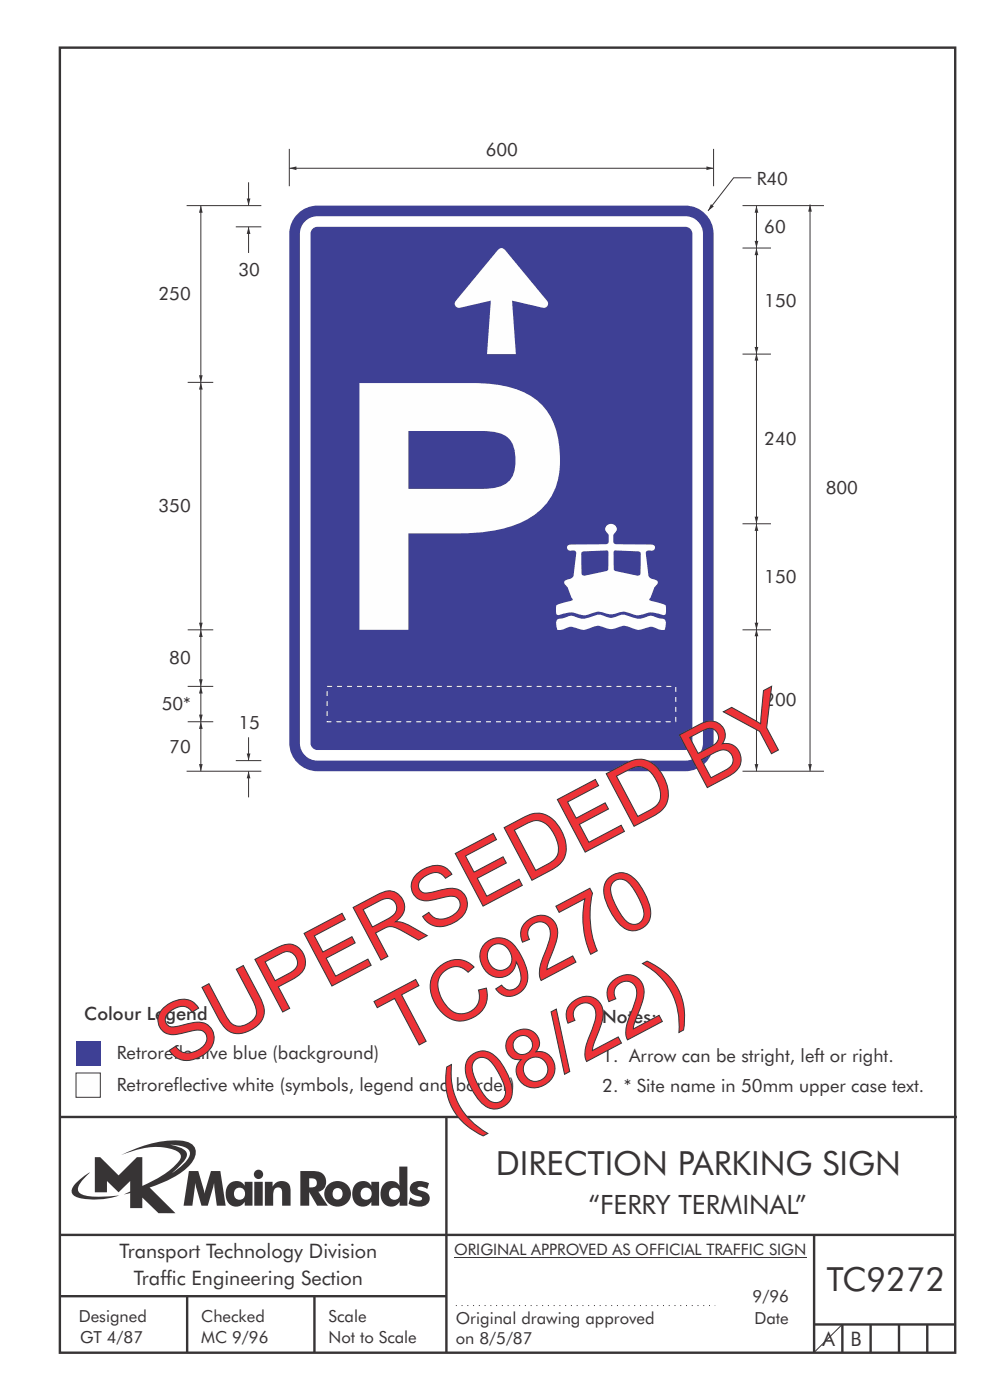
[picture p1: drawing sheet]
<svg xmlns="http://www.w3.org/2000/svg" width="210mm" height="297mm" viewBox="0 0 210 297" stroke-linecap="round" stroke-linejoin="round" font-family="sans-serif">
<g fill="none" stroke="#373435" stroke-width=".51">
<path d="M12.7 10.1h189.9v276.9h-189.9zM12.7 237h190.3M94.7 236.9v50.1M12.7 262h190M12.7 275h82M39.7 275v12M66.7 275v12M172.7 262v25M172.7 281h30M178.7 281v6M184.7 281v6M190.7 281v6"/>
<path d="M196.7 281v6"/>
</g>
<path d="M96.7 277h55" fill="none" stroke="#373435" stroke-width=".21" stroke-dasharray=".2 1" stroke-linecap="butt"/>
<path d="M36.1 242.9a5.8 5.8 0 0 1 3.9 1 1.58 1.58 0 0 1-.2 2.1l-1.1 1.2-2.3 1.7 .9-.8a6.5 6.5 0 0 0 2.4-3.2 2.43 2.43 0 0 0-2.3-1.7zM20.1 245.5v7.5h2.6v-2.4l2.5 2.4 2.4-2.4v2.2l-1.3 .6 1.3-.3v3.2h2.6v-2.2l3.4 3.3h3.6l-5.5-5.4a20.1 20.1 0 0 0 8.7-5 3.1 3.1 0 0 0 .8-3.8 3.8 3.8 0 0 0-3.1-1.2 25.1 25.1 0 0 0-12.4 3.1 16.1 16.1 0 0 1 11.1-1.2 1.56 1.56 0 0 1 1.5 2 17.9 17.9 0 0 1-8.1 5.7v-6.1h-1.2l-3.8 3.9-3.9-3.9zM16.2 250.9a1.82 1.82 0 0 0-.6 2.7 9.9 9.9 0 0 0 5.8 .9l1.9-.3 2-.6a22.2 22.2 0 0 1-7.7-.1 1.33 1.33 0 0 1-.8-2.2l1-1.2 1.3-1.4-1.4 .9zM65.6 250a1.13 1.13 0 0 1 1.2 .2 1.13 1.13 0 0 1 .4 1.2 1.26 1.26 0 0 1-1.6 .5zM63.7 248.5v7.3h1.9v-2.9l1.7 2.9h2.2l-2-3a2.25 2.25 0 0 0 1.6-2.6 2.25 2.25 0 0 0-2.6-1.7zM68.9 253.3a2.8 2.8 0 0 0 5.6 0 2.8 2.8 0 0 0-5.6 0zM71 252.3a1.15 1.15 0 0 1 1.7 1 1.15 1.15 0 0 1-1.7 1 1.46 1.46 0 0 1 0-2zM75.5 251.1a3.2 3.2 0 0 0 .4 4.7 2.13 2.13 0 0 0 2.9-.8v.8h1.6v-5.1h-1.6v.9a2.07 2.07 0 0 0-3.3-.5zM76.9 252.2a1.23 1.23 0 0 1 1.7 .3 1.23 1.23 0 0 1-.2 1.7 1.23 1.23 0 0 1-1.7-.1 1.55 1.55 0 0 1 .2-1.9zM84.7 247.5l.1 4.1a2.16 2.16 0 0 0-2.4-1 2.16 2.16 0 0 0-1.6 2 2.52 2.52 0 0 0 2.7 3.4 2.11 2.11 0 0 0 1.3-1v.8h1.6v-8.3zM82.9 252.2a1.24 1.24 0 0 1 1.9 1.1 1.24 1.24 0 0 1-1.9 1 1.47 1.47 0 0 1 0-2.1zM87.5 251a1.52 1.52 0 0 0-.5 1.7 1.52 1.52 0 0 0 1.5 1 .82 .82 0 0 1 1 .8 2.07 2.07 0 0 1-2.5-.5l-.3 1.4a3.8 3.8 0 0 0 3.9 .1 1.56 1.56 0 0 0 .5-1.7 1.56 1.56 0 0 0-1.4-1.1 1.25 1.25 0 0 1-1.1-.6 1.21 1.21 0 0 1 1.7-.1l.3 .3 .4-1.3a3.7 3.7 0 0 0-3.5 0zM40.1 248.5l-1.2 7.3h1.9l.6-4.8 1.3 4.8h1.4l1.3-4.8 .6 4.8h1.9l-1.2-7.3h-1.9l-1.4 4.7-1.3-4.7zM48.7 251.1a3.2 3.2 0 0 0 .4 4.7 2.13 2.13 0 0 0 2.8-.8v.8h1.7v-5.1h-1.7v.9a2.07 2.07 0 0 0-3.2-.5zM50.1 252.2a1.23 1.23 0 0 1 1.6 .3 1.23 1.23 0 0 1-.2 1.7 1.23 1.23 0 0 1-1.7-.1 1.55 1.55 0 0 1 .3-1.9zM53.9 250.7v5.1h1.8v-5.1zM53.8 249.2a1 1 0 0 0 2 0 1 1 0 0 0-2 0zM56.2 250.7v5.1h1.7a5.4 5.4 0 0 1 .4-3.6 .91 .91 0 0 1 1.1-.2 .91 .91 0 0 1 .4 1.1v2.7h1.8v-2.9a2 2 0 0 0-1.3-2.3 2 2 0 0 0-2.5 1.2v-1.1z" fill-rule="evenodd" fill="#373435"/>
<path d="M61.4 35.7h90M96.3 266.7h74.7M178.7 281l-6 5.9" fill="none" stroke="#373435" stroke-width=".21"/>
<g fill="#373435">
<path d="M61.4 35.7l1.5-.4v.8z"/>
<path d="M149.9 35.3l1.5 .4-1.5 .4z"/>
</g>
<path d="M61.4 31.6v7.9M151.4 31.6v7.9M160.5 133.5v30.1" fill="none" stroke="#373435" stroke-width=".21"/>
<g fill="#373435">
<path d="M160.5 133.5l.4 1.5h-.8z"/>
<path d="M160.1 162.1h.8l-.4 1.5z"/>
</g>
<path d="M160.5 111.1v22.5" fill="none" stroke="#373435" stroke-width=".21"/>
<g fill="#373435">
<path d="M160.5 111.1l.4 1.5h-.8z"/>
<path d="M160.1 132.1h.8l-.4 1.5z"/>
</g>
<path d="M160.5 75v36.1" fill="none" stroke="#373435" stroke-width=".21"/>
<g fill="#373435">
<path d="M160.5 75l.4 1.5h-.8z"/>
<path d="M160.1 109.6h.8l-.4 1.5z"/>
</g>
<path d="M160.5 52.6v22.5" fill="none" stroke="#373435" stroke-width=".21"/>
<g fill="#373435">
<path d="M160.5 52.6l.4 1.5h-.8z"/>
<path d="M160.1 73.6h.8l-.4 1.5z"/>
</g>
<path d="M160.5 43.6v9" fill="none" stroke="#373435" stroke-width=".21"/>
<g fill="#373435">
<path d="M160.5 43.6l.4 1.5h-.8z"/>
<path d="M160.1 51.1h.8l-.4 1.5z"/>
</g>
<path d="M159.4 37.7h-3.8l-5.4 7M157.5 52.6h6M157.5 43.6h17.3M157.5 75.1h6M157.5 111.1h6M157.5 133.6h6M157.5 163.6h17.3" fill="none" stroke="#373435" stroke-width=".21"/>
<path d="M150.8 43.3l.6 .5-1.2 .9z" fill="#373435"/>
<path d="M63.1 45.4a6 6 0 0 1 4.2-1.8h78.1a6 6 0 0 1 6 6v108.1a6 6 0 0 1-6 5.9h-78.1a6 6 0 0 1-5.9-5.9v-108.1a5.9 5.9 0 0 1 1.7-4.2zM64.7 47a3.7 3.7 0 0 1 2.6-1.1h78.1a3.7 3.7 0 0 1 3.7 3.7v108.1a3.7 3.7 0 0 1-3.7 3.7h-78.1a3.7 3.7 0 0 1-3.7-3.7v-108.1a3.7 3.7 0 0 1 1.1-2.6zM66.5 48.4l.8-.3h78.1a1.47 1.47 0 0 1 1.5 1.5v108.1a1.47 1.47 0 0 1-1.5 1.4h-78.1a1.47 1.47 0 0 1-1.4-1.4v-108.1v-.5z" fill-rule="evenodd" fill="#3e4095"/>
<path d="M76.2 81.3h24a24 24 0 0 1 12.5 2.8 13.2 13.2 0 0 1 5.9 10.1 17.6 17.6 0 0 1-1.6 11.1 15.8 15.8 0 0 1-10.6 6.9l-3.2 .6-3 .3-13.6 .1v20.4h-10.4zM86.6 91.4v12.3h15.6a7.7 7.7 0 0 0 5.8-1.7 6.8 6.8 0 0 0 1.3-5.4 4.8 4.8 0 0 0-4.5-5l-2.6-.2z" fill-rule="evenodd" fill="#fefefe"/>
<path d="M69.4 145.6h74v7.5h-74z" fill="none" stroke="#fefefe" stroke-width=".21" stroke-dasharray="1.1 1.1" stroke-linecap="butt"/>
<path d="M105.6 53a.9 .9 0 0 1 1.5 0l8.9 10.8a.9 .9 0 0 1 .2 1.1 .9 .9 0 0 1-1 .4l-6.6-1.5 .8 11.3h-6.1l.8-11.3-6.5 1.5a.9 .9 0 0 1-1-.4 .9 .9 0 0 1 .1-1.1z" fill-rule="evenodd" fill="#fefefe"/>
<path d="M171.8 43.4v120.2" fill="none" stroke="#373435" stroke-width=".21"/>
<g fill="#373435">
<path d="M171.8 43.4l.4 1.5h-.8z"/>
<path d="M171.4 162.1h.8l-.4 1.5z"/>
</g>
<path d="M39.6 43.6h15.8M50 48.1h5.4M39.8 81.1h5.4M39.8 133.6h5.4M39.8 153.1h5.4M39.8 145.6h5.4M39.6 163.6h15.8M50 161.4h5.4M52.7 163.6v5.6" fill="none" stroke="#373435" stroke-width=".21"/>
<path d="M52.7 163.6l.4 1.5h-.8z" fill="#373435"/>
<path d="M52.7 48.1v5.6" fill="none" stroke="#373435" stroke-width=".21"/>
<path d="M52.7 48.1l.4 1.5h-.8z" fill="#373435"/>
<path d="M52.7 156.4v5" fill="none" stroke="#373435" stroke-width=".21"/>
<path d="M52.3 159.9h.8l-.4 1.5z" fill="#373435"/>
<path d="M52.7 38.7v4.9" fill="none" stroke="#373435" stroke-width=".21"/>
<path d="M52.3 42.1h.8l-.4 1.5z" fill="#373435"/>
<path d="M42.6 153.1v10.5" fill="none" stroke="#373435" stroke-width=".21"/>
<g fill="#373435">
<path d="M42.6 153.1l.4 1.5h-.8z"/>
<path d="M42.2 162.1h.8l-.4 1.5z"/>
</g>
<path d="M42.6 145.6v7.5" fill="none" stroke="#373435" stroke-width=".21"/>
<g fill="#373435">
<path d="M42.6 145.6l.4 1.5h-.8z"/>
<path d="M42.2 151.6h.8l-.4 1.5z"/>
</g>
<path d="M42.6 133.6v12" fill="none" stroke="#373435" stroke-width=".21"/>
<g fill="#373435">
<path d="M42.6 133.6l.4 1.5h-.8z"/>
<path d="M42.2 144.1h.8l-.4 1.5z"/>
</g>
<path d="M42.6 81.1v52.5" fill="none" stroke="#373435" stroke-width=".21"/>
<g fill="#373435">
<path d="M42.6 81.1l.4 1.5h-.8z"/>
<path d="M42.2 132.1h.8l-.4 1.5z"/>
</g>
<path d="M42.6 43.6v37.5" fill="none" stroke="#373435" stroke-width=".21"/>
<g fill="#373435">
<path d="M42.6 43.6l.4 1.5h-.8z"/>
<path d="M42.2 79.6h.8l-.4 1.5z"/>
</g>
<path d="M123.4 117.2l.5-.2 5.1-.1v4l-.4 .3-4.5 .9-.6-.1-.1-.3zM118.2 131.5a2.2 2.2 0 0 0 0 2.1 4.5 4.5 0 0 0 2.7-.6l.9 .1a3.6 3.6 0 0 0 3.9 0 3.1 3.1 0 0 1 2.9 .2 3.8 3.8 0 0 0 3-.4 4.2 4.2 0 0 1 3.1 .6 3.8 3.8 0 0 0 2.8-.4 1.96 1.96 0 0 1 1.8 .2l1.1 .4 .6-.1a1.77 1.77 0 0 0-.3-2.3l-1.8-.4a1.99 1.99 0 0 0-2.2 .1 4.5 4.5 0 0 1-3.5-.4 3.5 3.5 0 0 0-3.1 .4 3.9 3.9 0 0 1-2.5-.5 8.5 8.5 0 0 0-3.4 .7 4.4 4.4 0 0 1-2.7-.5h-.7zM120.6 115.7a.65 .65 0 0 0-.3 .8 .65 .65 0 0 0 .8 .3h.7l.3 .2 .1 .4-.5 4.8a1.84 1.84 0 0 1-1.5 .8l-.4 .2a1.1 1.1 0 0 0 .5 1.3l1.2 2.6a.99 .99 0 0 1-1.1 .5l-2.4 .8-.1 1.2a.67 .67 0 0 0 .6 .9 5.5 5.5 0 0 1 4.9 0 6.3 6.3 0 0 0 3-.6l.5-.1a7.3 7.3 0 0 0 3.6 .4l.8-.2a4.2 4.2 0 0 1 3.1 .4 4.7 4.7 0 0 0 3.2-.4h1.3l2 .5a2.09 2.09 0 0 0 .3-2.1l-2.4-.8a.99 .99 0 0 1-1.1-.5l1.2-2.6a1.1 1.1 0 0 0 .5-1.3l-.4-.2a1.84 1.84 0 0 1-1.4-.8l-.6-4.8 .1-.4 .4-.2h.6a.66 .66 0 0 0 .8-.4 .66 .66 0 0 0-.2-.7l-.6-.2h-7.3a.59 .59 0 0 1-.7-.7l.1-1.5a1.17 1.17 0 0 0 .4-1.5 1.17 1.17 0 0 0-1.4-.6 1.17 1.17 0 0 0-.7 1.5l.5 .6a2.5 2.5 0 0 1 0 2l-.6 .2h-7.3zM130.3 116.9l-.1 3.7 .1 .4 4.8 1.1 .6-.1 .2-.3-.1-4.5-.5-.2z" fill-rule="evenodd" fill="#fefefe"/>
<path d="M16.1 220.9h5.2v5.2h-5.2z" fill-rule="evenodd" fill="#3e4095"/>
<path d="M16.1 227.7h5.2v5.1h-5.2z" fill-rule="evenodd" fill="#fefefe" stroke="#373435" stroke-width=".21"/>
<g font-size="17.6" fill="#ed3237">
<text x="37.1" y="226.8" transform="rotate(-28 37.1 226.8)">SUPERSEDED BY</text>
<text x="84.9" y="223.8" transform="rotate(-28 84.9 223.8)">TC9270</text>
<text x="97.1" y="239.7" transform="rotate(-28 97.1 239.7)">(08/22)</text>
</g>
<g font-size="7.1" fill="#373435">
<text x="105.2" y="249.3">DIRECTION PARKING SIGN</text>
<text x="175.4" y="274">TC9272</text>
</g>
<text font-size="5.6" fill="#373435" x="124.8" y="257.6">“FERRY TERMINAL”</text>
<g font-size="4.2" fill="#373435">
<text x="25.4" y="267">Transport Technology Division</text>
<text x="28.4" y="272.6">Traffic Engineering Section</text>
<text x="174.5" y="285.5">A</text>
<text x="180.4" y="285.5">B</text>
</g>
<g font-size="3.9" fill="#373435">
<text x="103" y="33.1">600</text>
<text x="160.5" y="39.2">R40</text>
<text x="162.1" y="49.5">60</text>
<text x="50.6" y="58.6">30</text>
<text x="33.6" y="63.7">250</text>
<text x="162.1" y="65.2">150</text>
<text x="162.1" y="94.4">240</text>
<text x="175.2" y="104.8">800</text>
<text x="33.6" y="108.7">350</text>
<text x="162.1" y="123.7">150</text>
<text x="35.9" y="140.9">80</text>
<text x="162.1" y="149.9">200</text>
<text x="34.3" y="150.7">50*</text>
<text x="50.6" y="154.7">15</text>
<text x="35.9" y="159.7">70</text>
<text x="17.9" y="216.5">Colour Legend</text>
<text x="127.8" y="217">Notes:</text>
<text x="24.8" y="224.6">Retroreflective blue (background)</text>
<text x="127.8" y="225.2">1. Arrow can be stright, left or right.</text>
<text x="24.8" y="231.4">Retroreflective white (symbols, legend and border)</text>
<text x="127.8" y="231.7">2. * Site name in 50mm upper case text.</text>
</g>
<g font-size="3.5" fill="#373435">
<text x="16.7" y="280.4">Designed</text>
<text x="42.7" y="280.4">Checked</text>
<text x="69.7" y="280.4">Scale</text>
<text x="96.7" y="281">Original drawing approved</text>
<text x="159.6" y="276.3">9/96</text>
<text x="160" y="281">Date</text>
<text x="17" y="284.8">GT 4/87</text>
<text x="42.7" y="284.8">MC 9/96</text>
<text x="69.7" y="285">Not to Scale</text>
<text x="96.7" y="285.2">on 8/5/87</text>
</g>
<text font-size="3.4" fill="#373435" x="96.3" y="266.3">ORIGINAL APPROVED AS OFFICIAL TRAFFIC SIGN</text>
</svg>
